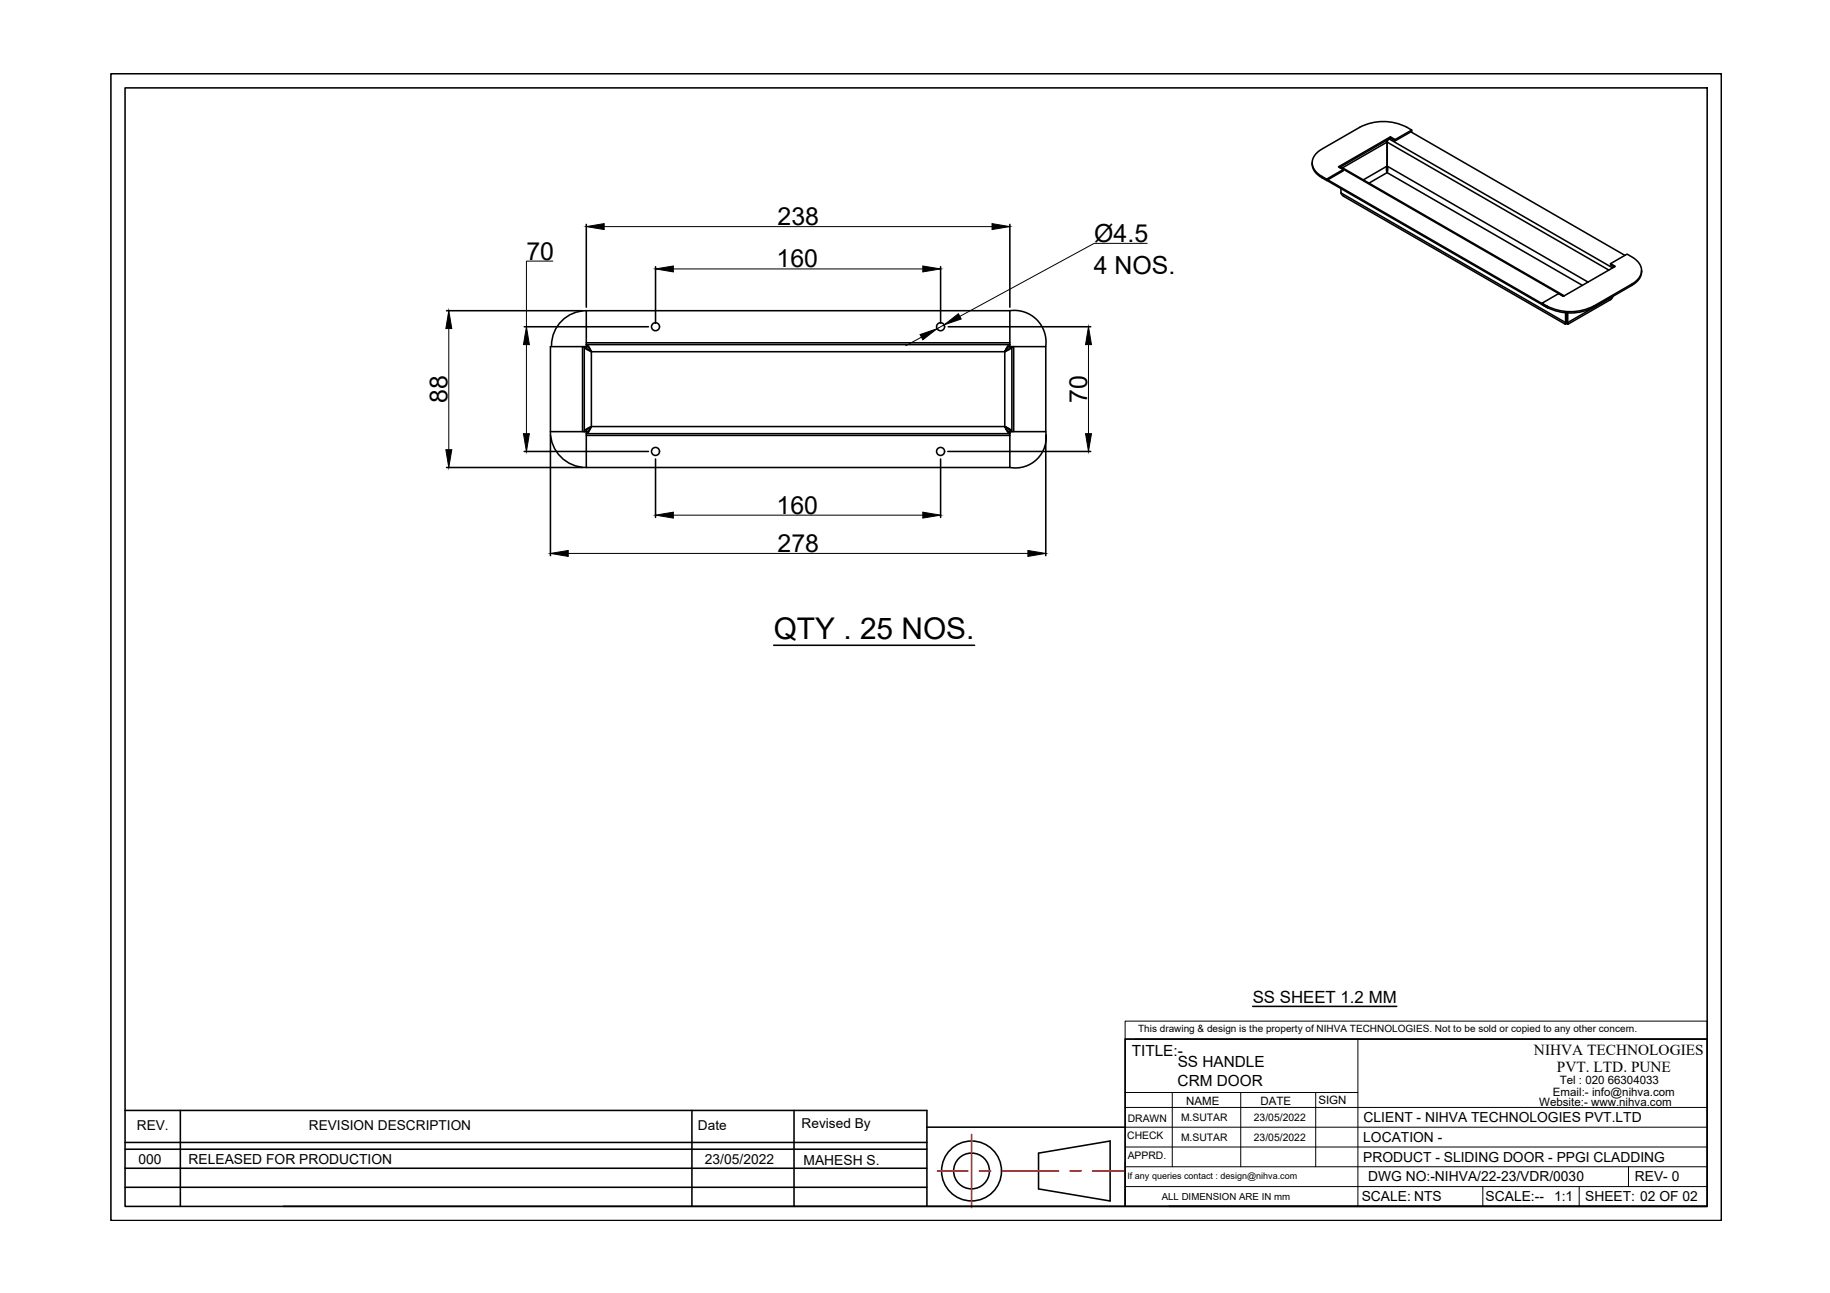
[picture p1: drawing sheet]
<svg xmlns="http://www.w3.org/2000/svg" width="297mm" height="210mm" viewBox="0 0 297 210" stroke-linecap="round" stroke-linejoin="round" font-family="sans-serif">
<!-- layer: 0 -->
<g fill="none" stroke="#000" stroke-width=".25">
<path d="M18 12h261.4v186.1h-261.4zM20.3 14.3h256.8v181.5h-256.8zM95.2 36.4v13.5M163.9 36.4v13.5M213 26.4a2.58 2.58 0 0 0 1.6 2.5M214.6 28.6v.3l36.6 21.1M215.3 29.1l2.7-1.6v.2l-2.7 1.6zM215.5 29.2l34.8 20.1M217.5 27.2l.2-.1 36.2 20.9M217.5 27.2l36.3 20.9M217.6 27.1h.1M217.7 30.6v.7l36.4 21.1v.2l.2-.1v-.2l-.1 .2 .1-.2"/>
<path d="M217.7 31.3l.4 .5 36 20.8M217.7 27l.1 .2M222.2 29.7l2.9-1.7 31.7 18.3M225 22.8l.1 .3M225.1 23.1l-.1 4.5 .1 .4 .2-.4-.1-.6M225.1 23.1l-7.2 4.1M225.1 27l-3.8 2.2M225.2 23.1v3.9M225.2 23.1l35.9 20.7M225.2 27l32.6 18.8M225.5 22.6l-.3 .5M225.7 22.2v.2l-8.2 4.8"/>
<path d="M226.5 22.7l-.8-.5-8.4 4.9 .7 .4M226.5 22.7l2.6-1.6a8.3 8.3 0 0 0-8.4-.4l-6.1 3.5a2.33 2.33 0 0 0-1.3 3.3l.9 .9 1.1 .7M226.5 22.9l-.8-.5-.2 .2 36.3 20.9M229 21.4l34.7 20.1M229.1 21.1v.2l-2.6 1.6v-.2M72.5 50.4h22.1M85.1 53h20.2M94.6 56.3h-5.3v13.8h5.3M94.8 56.3a.84 .84 0 0 0 .8 .6l.4 .2v12.1l-.7 .6-.2 .3h-.3zM95.2 50.4a5.6 5.6 0 0 0-5.7 5.7M95.2 55.6h68.7v.3h-68.7v.3l.3 .2 .5 .7h67.1l.1-.2a1.21 1.21 0 0 1 .7-1v.3l-.4 .3-.4 .6 .6-.4 .3-.4h.5v13.8h-.3v-13.8a.85 .85 0 0 1-.7 .6l-.4 .2v12.1l.7 .6 .2 .3h.2a.83 .83 0 0 0-.7-.7l-.4-.2h-67.1l-.1 .3a1.19 1.19 0 0 1-.7 .9h68.7v.3h-68.7v-.6l.3-.1 .5-.8-.4 .2a.83 .83 0 0 0-.8 .7h-.2v-13.8h.5l.3 .4 .6 .4-.2-.4a.83 .83 0 0 0-.6-.8zM95.2 55.6v-5.2h68.7v5.2"/>
<path d="M106.4 43.3v9.2M152.7 43.3v9.2M153.9 53h23.1M163.9 50.4a5.1 5.1 0 0 1 5.8 5.9M164.5 56.3h5.2v13.8h-5.2M250.3 49.2v.2l.8 .5M251.1 49.7l-.8-.5 2.7-1.5 .7 .4 8.5-4.9-.8-.4 2.7-1.5 .8 .4a2.32 2.32 0 0 1 1.2 3.3l-.5 .6-.7 .5-6.2 3.6M251.1 49.7v.2M251.1 49.7a8.3 8.3 0 0 0 7.6 0M251.1 49.9a8.3 8.3 0 0 0 7.6 0M251.2 50h.1M254.1 50.8v1.6l.2-.1v-1.5"/>
<path d="M254.3 52.5l.2 .1v-.2l7.3-4.3-.3 .5-7 4M254.3 50.8v1.5l.2 .1v-1.6M254.4 52.4l-.1-.1 .1 .2M258.7 49.7v.2M261.4 42.8v.2l.6 .3M264.9 46.1v.2l-6.2 3.6M266.5 43.9a2.56 2.56 0 0 1-1.6 2.4M72.5 75.9h22.1M85.1 73.3h20.2M89.3 70.1a5.8 5.8 0 0 0 5.9 5.8M89.3 70.6v19.6M95.2 70.7v5.2h68.7v-5.2"/>
<path d="M106.4 74.5v9.5M152.7 74.5v9.5M153.8 73.3h23.2M163.1 69.2l.4 .7 .4 .2v.3a.84 .84 0 0 1-.6-.7zM169.7 70.1a5 5 0 0 1-5.8 5.8M169.7 70.6v19.6M125.6 104.8h32.6M182.6 168.7h94.5v27.1h-94.5zM203.3 163.4h23.4M20.3 180.3h130.2v15.5h-104.5M20.3 192.7h130.2M20.3 185.5h130.2"/>
<path d="M20.3 189.7h130.2M20.3 186.6h130.2M29.3 180.3v15.5M112.3 180.3v15.5M128.9 180.3v15.5M150.5 195.8h32.1M150.5 183h32.1M168.6 187.2l11.6-2v9.8l-11.6-2zM189.8 195.8h87.3"/>
<circle cx="106.4" cy="53" r=".65"/>
<circle cx="152.7" cy="53" r=".65"/>
<circle cx="106.4" cy="73.3" r=".65"/>
<circle cx="152.7" cy="73.3" r=".65"/>
<circle cx="157.7" cy="190.1" r="4.9"/>
<circle cx="157.7" cy="190.1" r="2.91"/>
</g>
<g fill="none" stroke="#000" stroke-width=".16">
<path d="M98.1 36.8h62.9M186.2 39.5h-8.6l-21.8 11.9M72.8 53.3v19.7M85.4 55.9v14.5M89.7 42.4h-4.3v10.6M109.3 43.7h40.5M149.6 54.7l-2.6 1.4M153.2 52.7l-1.1 .7M176.7 55.9v14.5M92.2 89.8h74.6M109.3 83.6h40.5M182.6 165.8h94.5v2.9h-94.5z"/>
<path d="M182.6 179.8h94.5M182.6 168.7v27.1M182.6 177.4h37.8M184.2 168.7h92.9M190.3 177.4v12M201.4 177.4v12M213.6 177.4v12M220.4 168.7v27.1M182.6 189.4h94.5M182.6 186.2h94.5M182.6 183h94.5M182.6 192.6h94.5"/>
<path d="M240.7 192.6v3.2M256.3 192.6v3.2M264.3 189.4v3.2"/>
</g>
<path d="M152.2 190.1h4.9M157.7 184.2v11.8M159 190.1h1.8M162.6 190.1h9.2M173.7 190.1h1.8M177.3 190.1h5" fill="none" stroke="#f00" stroke-width=".25"/>
<g fill="#000" stroke="#000" stroke-width=".16">
<path d="M95.2 36.8l2.9-.5v1zM161 36.3l2.9 .5-2.9 .5zM72.8 50.4l.5 2.9h-.9zM85.4 53l.5 2.9h-.9zM106.4 43.7l2.9-.5v.9zM149.3 54.3l2.8-.9-2.3 1.8zM149.8 43.2l2.9 .5-2.9 .4zM153.2 52.7l2.4-1.8 .4 .9zM176.7 53l.5 2.9h-1zM72.4 73h.9l-.5 2.9zM85 70.4h.9l-.5 2.9zM176.2 70.4h1l-.5 2.9z"/>
<path d="M89.3 89.8l2.9-.4v.9zM106.4 83.6l2.9-.5v1zM149.8 83.1l2.9 .5-2.9 .5zM166.8 89.4l2.9 .4-2.9 .5z"/>
</g>
<text font-size="4.8" x="125.6" y="103.7">QTY . 25 NOS.</text>
<g font-size="4">
<text x="126.2" y="36.6">238</text>
<text x="177.6" y="39.2">Ø4.5</text>
<text x="85.4" y="42.2">70</text>
<text x="126" y="43.4">160</text>
<text x="177.5" y="44.5">4 NOS.</text>
<text x="72.6" y="65.4" transform="rotate(-90 72.6 65.4)">88</text>
<text x="176.4" y="65.4" transform="rotate(-90 176.4 65.4)">70</text>
<text x="126" y="83.4">160</text>
<text x="126.2" y="89.6">278</text>
</g>
<text font-size="2.7" x="203.3" y="162.8">SS SHEET 1.2 MM</text>
<g font-size="2.5">
<text x="183.7" y="171.4">TITLE:-</text>
<text x="191.2" y="173.2">SS HANDLE</text>
<text x="249" y="171.3">NIHVA TECHNOLOGIES</text>
<text x="191.1" y="176.2">CRM DOOR</text>
<text x="252.7" y="174.1">PVT. LTD. PUNE</text>
</g>
<g font-size="2.2">
<text x="22.2" y="183.4">REV.</text>
<text x="50.1" y="183.4">REVISION DESCRIPTION</text>
<text x="113.3" y="183.4">Date</text>
<text x="130.1" y="183.2">Revised By</text>
<text x="221.3" y="185.4">LOCATION -</text>
<text x="221.3" y="182.2">CLIENT - NIHVA TECHNOLOGIES PVT.LTD</text>
<text x="22.5" y="189">000</text>
<text x="30.6" y="189">RELEASED FOR PRODUCTION</text>
<text x="114.4" y="189">23/05/2022</text>
<text x="130.4" y="189.1">MAHESH S.</text>
<text x="221.3" y="188.6">PRODUCT - SLIDING DOOR - PPGI CLADDING</text>
<text x="222.1" y="191.8">DWG NO:-NIHVA/22-23/VDR/0030</text>
<text x="265.4" y="191.8">REV- 0</text>
<text x="221" y="195">SCALE: NTS</text>
<text x="241.1" y="195">SCALE:--</text>
<text x="252.2" y="195">1:1</text>
<text x="257.3" y="195">SHEET: 02 OF 02</text>
</g>
<g font-size="1.9">
<text x="192.5" y="179.3">NAME</text>
<text x="204.6" y="179.4">DATE</text>
<text x="214" y="179.2">SIGN</text>
<text x="249.8" y="179.6">Website:- www.nihva.com</text>
<text x="252.1" y="177.8">Email:- info@nihva.com</text>
<text x="253.2" y="176">Tel : 020 66304033</text>
</g>
<g font-size="1.7">
<text x="183" y="184.9">CHECK</text>
<text x="183" y="182.1">DRAWN</text>
<text x="191.7" y="185.2">M.SUTAR</text>
<text x="191.7" y="182">M.SUTAR</text>
<text x="203.5" y="182">23/05/2022</text>
<text x="203.5" y="185.2">23/05/2022</text>
<text x="183" y="188.1">APPRD.</text>
</g>
<g font-size="1.6">
<text x="184.7" y="167.6">This drawing &amp; design is the property of NIHVA TECHNOLOGIES. Not to be sold or copied to any other concern.</text>
<text x="188.6" y="194.8">ALL DIMENSION ARE IN mm</text>
</g>
<text font-size="1.5" x="183" y="191.4">If any queries contact : design@nihva.com</text>
</svg>
